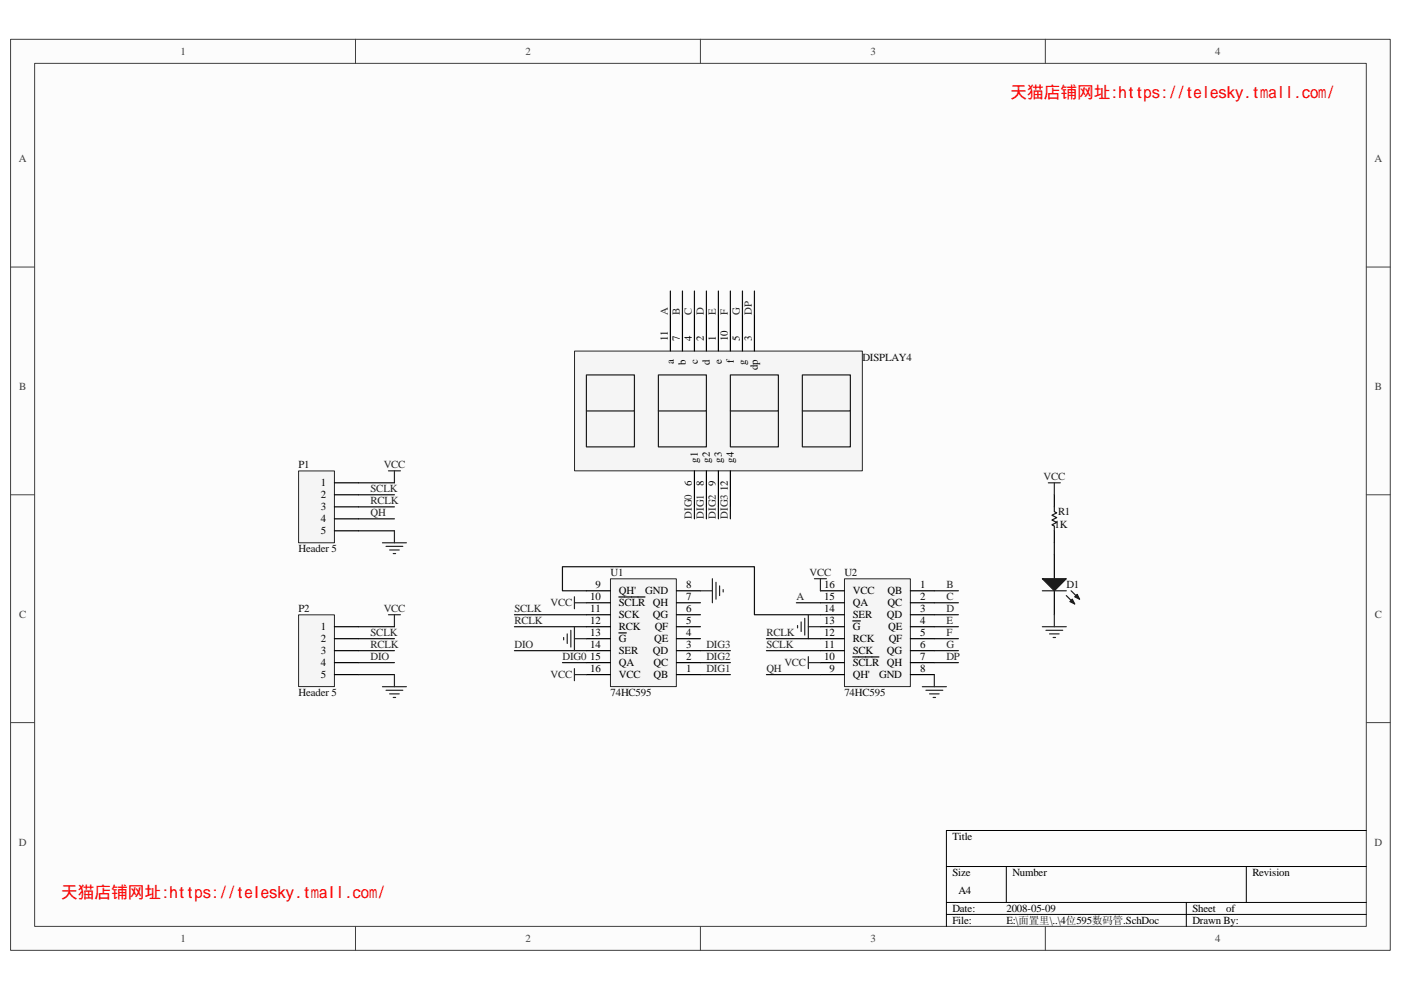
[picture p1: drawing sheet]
<svg xmlns="http://www.w3.org/2000/svg" width="297mm" height="210mm" viewBox="0 0 297 210" stroke-linecap="round" stroke-linejoin="round" font-family="sans-serif">
<path d="M2.3 8.4h292.5v193.2h-292.5z" fill="#fcfcfc"/>
<path d="M2.2 8.3h292.6v193.3h-292.6z" fill="none" stroke="#404040" stroke-width=".21"/>
<path d="M7.4 13.5h282.3v183h-282.3z" fill="#fcfcfc"/>
<g fill="none" stroke="#404040" stroke-width=".21">
<path d="M7.3 13.4h282.4v183.1h-282.4zM75.4 8.3v5.1M148.5 8.3v5.1M221.6 8.3v5.1M2.2 56.6h5.1M289.7 56.6h5.1M2.2 104.9h5.1M289.7 104.9h5.1M2.2 153.3h5.1M289.7 153.3h5.1M75.4 196.5v5.1M148.5 196.5v5.1"/>
<path d="M221.6 196.5v5.1"/>
</g>
<path d="M289.7 176.1h-89v20.4M200.7 183.8h89M200.7 191.4h89M200.7 194h89M213.4 183.8v7.6M251.5 191.4v5.1M264.2 183.8v7.6" fill="none" stroke="#000" stroke-width=".21"/>
<path d="M121.8 74.5h61v25.4h-61z" fill="#f5f5f5"/>
<path d="M121.8 74.5h61v25.4h-61z" fill="none" stroke="#262626" stroke-width=".21"/>
<path d="M124.3 79.5h10.2v7.7h-10.2zM139.6 79.5h10.2v7.7h-10.2zM154.9 79.5h10.1v7.7h-10.1zM170.1 79.5h10.2v7.7h-10.2zM124.3 87.2v7.6h10.2v-7.6M139.6 87.2v7.6h10.2v-7.6M154.9 87.2v7.6h10.1v-7.6M170.1 87.2v7.6h10.2v-7.6" fill="none" stroke="#1c1c1c" stroke-width=".25"/>
<path d="M142.1 66.8v7.6M144.7 66.8v7.6M147.2 66.8v7.6M149.8 66.8v7.6M152.3 66.8v7.6M154.9 66.8v7.6M157.4 66.8v7.6M160 66.8v7.6M147.2 99.9v7.6M149.8 99.9v7.6M152.3 99.9v7.6M154.9 99.9v7.6" fill="none" stroke="#000" stroke-width=".25"/>
<path d="M129.5 122.8h13.9v22.8h-13.9z" fill="#f5f5f5"/>
<path d="M129.4 122.8h14v22.8h-14z" fill="none" stroke="#262626" stroke-width=".21"/>
<g fill="none" stroke="#000" stroke-width=".25">
<path d="M124.3 138h5.1M124.3 135.5h5.1M124.3 132.9h5.1M124.3 130.4h5.1M124.3 127.8h5.1M124.3 125.3h5.1M131.2 126.6h5.6M131.2 134.2h1.6M143.4 138h5.1M143.4 135.5h5.1M143.4 132.9h5.1M143.4 130.4h5.1"/>
<path d="M143.4 127.8h5.1M143.4 125.3h5.1M124.3 143.1h5.1M124.3 140.5h5.1M143.4 143.1h5.1M143.4 140.5h5.1"/>
</g>
<path d="M179.1 122.8h13.9v22.8h-13.9z" fill="#f5f5f5"/>
<path d="M179 122.8h14v22.8h-14z" fill="none" stroke="#262626" stroke-width=".21"/>
<g fill="none" stroke="#000" stroke-width=".25">
<path d="M173.9 125.3h5.1M173.9 127.8h5.1M173.9 130.4h5.1M173.9 132.9h5.1M173.9 135.5h5.1M173.9 138h5.1M180.8 139.3h5.5M180.8 131.7h1.6M193 125.3h5.1M193 127.8h5.1M193 130.4h5.1M193 132.9h5.1"/>
<path d="M193 135.5h5.1M193 138h5.1M173.9 140.5h5.1M173.9 143.1h5.1M193 140.5h5.1M193 143.1h5.1"/>
</g>
<g fill="none" stroke="#0e0e0e" stroke-width=".25">
<path d="M142.1 61.7v5.1M144.7 61.7v5.1M147.2 61.7v5.1M149.8 61.7v5.1M152.3 61.7v5.1M154.9 61.7v5.1M157.4 61.7v5.1M160 61.7v5.1M147.2 107.5v2.5M149.8 107.5v2.5M152.3 107.5v2.5M154.9 107.5v2.5"/>
<path d="M109.1 138h15.2M109.1 132.9h15.2M109.1 130.4h15.2M124.3 125.3h-5.1v-5.1h40.8v10.2h13.9M148.5 138h6.4M162.5 138h11.4M162.5 135.5h11.4M168.8 127.8h5.1M198.1 138h5.1M198.1 132.9h5.1M198.1 130.4h5.1M198.1 127.8h5.1"/>
<path d="M198.1 125.3h5.1M198.1 135.5h5.1M119.2 140.5h5.1M148.5 140.5h6.4M148.5 143.1h6.4M162.5 143.1h11.4M198.1 140.5h5.1"/>
</g>
<g fill="none" stroke="#262626" stroke-width=".25">
<path d="M119.5 135.2v.5M120.3 134.5v2M121 133.7v3.5M121.8 126.6v2.5M121.8 132.9v5.1M121.8 127.8h2.5M121.8 135.5h2.5M148.5 125.3h2.5M151 122.7v5.1M151.8 123.5v3.6M152.6 124.3v2M153.3 125.1v.5"/>
<path d="M169.1 132.7v.5M169.9 131.9v2M170.6 131.1v3.6M171.4 130.4v5.1M171.4 139.3v2.5M171.4 132.9h2.5M172.7 122.7h2.5M173.9 122.7v2.6M121.8 141.8v2.6M121.8 143.1h2.5M171.4 140.5h2.5M195.6 145.6h5.1"/>
<path d="M196.3 146.4h3.6M197.1 147.2h2M197.8 147.9h.5M198.1 143.1v2.5"/>
</g>
<path d="M63.3 99.9h7.6v15.2h-7.6z" fill="#f5f5f5"/>
<path d="M63.3 99.9h7.6v15.2h-7.6z" fill="none" stroke="#262626" stroke-width=".21"/>
<path d="M70.9 102.4h5.1M70.9 104.9h5.1M70.9 107.5h5.1M70.9 110h5.1M70.9 112.6h5.1" fill="none" stroke="#000" stroke-width=".25"/>
<path d="M63.3 130.4h7.6v15.2h-7.6z" fill="#f5f5f5"/>
<path d="M63.3 130.4h7.6v15.2h-7.6z" fill="none" stroke="#262626" stroke-width=".21"/>
<path d="M223.5 104.9v2.6M223.5 112.6v2.5M223.5 117.7v5M70.9 132.9h5.1M70.9 135.5h5.1M70.9 138h5.1M223.5 125.3v5.1M70.9 140.5h5.1M70.9 143.1h5.1" fill="none" stroke="#000" stroke-width=".25"/>
<g fill="none" stroke="#262626" stroke-width=".25">
<path d="M82.4 99.9h2.5M83.6 99.9v2.5M81.1 115.1h5.1M81.8 115.9h3.6M82.6 116.6h2M83.4 117.4h.5M83.6 112.6v2.5M222.3 102.4h2.5M223.5 102.4v2.5M82.4 130.4h2.5M83.6 130.4v2.5M221 132.9h5.1"/>
<path d="M221.8 133.7h3.5M222.5 134.5h2.1M223.3 135.2h.5M223.5 130.4v2.5M81.1 145.6h5.1M81.8 146.4h3.6M82.6 147.2h2M83.4 147.9h.5M83.6 143.1v2.5"/>
</g>
<path d="M76 102.4h7.6M76 104.9h7.6M76 107.5h7.6M76 110h7.6M76 112.6h7.6M223.5 115.1v2.6M76 132.9h7.6M76 135.5h7.6M76 138h7.6M76 140.5h7.6M76 143.1h7.6" fill="none" stroke="#0e0e0e" stroke-width=".25"/>
<path d="M223.5 107.5v1l.5 .3-1 .5 1 .5-1 .5 1 .5-1 .5 .5 .3v1M221 125.3h5.1M226.1 126.3l1.8 1.8M227.1 125.3l1.8 1.8" fill="none" stroke="#1c1c1c" stroke-width=".25"/>
<g fill="#1c1c1c" stroke="#1c1c1c" stroke-width=".25">
<path d="M221 122.7h5.1l-2.6 2.6z"/>
<path d="M226.8 127.6l.5-.5 .6 1z"/>
<path d="M227.9 126.6l.5-.5 .5 1z"/>
</g>
<g font-size="3.5" fill="#f00">
<text x="214.2" y="20.7">天猫店铺网址:https://telesky.tmall.com/</text>
<text x="13" y="190.5">天猫店铺网址:https://telesky.tmall.com/</text>
</g>
<g font-size="2.3" fill="#404040">
<text x="38.3" y="11.6">1</text>
<text x="111.4" y="11.6">2</text>
<text x="184.5" y="11.6">3</text>
<text x="257.7" y="11.6">4</text>
<text x="4" y="34.5">A</text>
<text x="291.4" y="34.5">A</text>
<text x="4" y="82.8">B</text>
<text x="291.5" y="82.8">B</text>
<text x="4" y="131.1">C</text>
<text x="291.5" y="131.1">C</text>
<text x="4" y="179.4">D</text>
<text x="291.4" y="179.4">D</text>
<text x="38.3" y="199.8">1</text>
<text x="111.4" y="199.8">2</text>
<text x="184.5" y="199.8">3</text>
<text x="257.7" y="199.8">4</text>
</g>
<g font-size="2.3" fill="#262626">
<text x="141.6" y="66.8" transform="rotate(-90 141.6 66.8)">A</text>
<text x="144.1" y="66.8" transform="rotate(-90 144.1 66.8)">B</text>
<text x="146.7" y="66.8" transform="rotate(-90 146.7 66.8)">C</text>
<text x="149.2" y="66.8" transform="rotate(-90 149.2 66.8)">D</text>
<text x="151.8" y="66.8" transform="rotate(-90 151.8 66.8)">E</text>
<text x="154.3" y="66.8" transform="rotate(-90 154.3 66.8)">F</text>
<text x="156.9" y="66.8" transform="rotate(-90 156.9 66.8)">G</text>
<text x="159.4" y="66.8" transform="rotate(-90 159.4 66.8)">DP</text>
<text x="81.4" y="99.4">VCC</text>
<text x="221.3" y="101.9">VCC</text>
<text x="78.5" y="104.4">SCLK</text>
<text x="78.5" y="107">RCLK</text>
<text x="78.5" y="109.5">QH</text>
<text x="146.7" y="110" transform="rotate(-90 146.7 110)">DIG0</text>
<text x="149.2" y="110" transform="rotate(-90 149.2 110)">DIG1</text>
<text x="151.8" y="110" transform="rotate(-90 151.8 110)">DIG2</text>
<text x="154.3" y="110" transform="rotate(-90 154.3 110)">DIG3</text>
<text x="171.7" y="122.2">VCC</text>
<text x="200.7" y="124.8">B</text>
<text x="81.4" y="129.9">VCC</text>
<text x="109.1" y="129.9">SCLK</text>
<text x="116.7" y="128.6">VCC</text>
<text x="168.9" y="127.3">A</text>
<text x="200.7" y="127.3">C</text>
<text x="200.7" y="129.9">D</text>
<text x="78.5" y="135">SCLK</text>
<text x="78.5" y="137.5">RCLK</text>
<text x="109.1" y="137.5">DIO</text>
<text x="109.1" y="132.4">RCLK</text>
<text x="149.8" y="137.5">DIG3</text>
<text x="162.5" y="135">RCLK</text>
<text x="162.5" y="137.5">SCLK</text>
<text x="200.7" y="132.4">E</text>
<text x="200.7" y="135">F</text>
<text x="200.7" y="137.5">G</text>
<text x="78.5" y="140">DIO</text>
<text x="116.7" y="143.8">VCC</text>
<text x="119.2" y="140">DIG0</text>
<text x="149.8" y="142.6">DIG1</text>
<text x="149.8" y="140">DIG2</text>
<text x="162.5" y="142.6">QH</text>
<text x="166.3" y="141.3">VCC</text>
<text x="200.7" y="140">DP</text>
</g>
<g font-size="2.3">
<text x="141.6" y="72.4" transform="rotate(-90 141.6 72.4)">11</text>
<text x="142.9" y="77.3" transform="rotate(-90 142.9 77.3)">a</text>
<text x="144.1" y="72.4" transform="rotate(-90 144.1 72.4)">7</text>
<text x="145.4" y="77.4" transform="rotate(-90 145.4 77.4)">b</text>
<text x="146.7" y="72.4" transform="rotate(-90 146.7 72.4)">4</text>
<text x="148" y="77.3" transform="rotate(-90 148 77.3)">c</text>
<text x="149.2" y="72.4" transform="rotate(-90 149.2 72.4)">2</text>
<text x="150.5" y="77.4" transform="rotate(-90 150.5 77.4)">d</text>
<text x="151.8" y="72.4" transform="rotate(-90 151.8 72.4)">1</text>
<text x="153.1" y="77.3" transform="rotate(-90 153.1 77.3)">e</text>
<text x="154.3" y="72.4" transform="rotate(-90 154.3 72.4)">10</text>
<text x="155.6" y="77" transform="rotate(-90 155.6 77)">f</text>
<text x="156.9" y="72.4" transform="rotate(-90 156.9 72.4)">5</text>
<text x="158.1" y="77.4" transform="rotate(-90 158.1 77.4)">g</text>
<text x="159.4" y="72.4" transform="rotate(-90 159.4 72.4)">3</text>
<text x="160.7" y="78.5" transform="rotate(-90 160.7 78.5)">dp</text>
<text x="148" y="98.1" transform="rotate(-90 148 98.1)">g1</text>
<text x="150.5" y="98.1" transform="rotate(-90 150.5 98.1)">g2</text>
<text x="153.1" y="98.1" transform="rotate(-90 153.1 98.1)">g3</text>
<text x="155.6" y="98.1" transform="rotate(-90 155.6 98.1)">g4</text>
<text x="68" y="103.2">1</text>
<text x="68" y="105.7">2</text>
<text x="146.7" y="103.1" transform="rotate(-90 146.7 103.1)">6</text>
<text x="149.2" y="103.1" transform="rotate(-90 149.2 103.1)">8</text>
<text x="151.8" y="103.1" transform="rotate(-90 151.8 103.1)">9</text>
<text x="154.3" y="104.2" transform="rotate(-90 154.3 104.2)">12</text>
<text x="68" y="108.2">3</text>
<text x="68" y="110.8">4</text>
<text x="68" y="113.3">5</text>
<text x="126.3" y="124.8">9</text>
<text x="145.5" y="124.8">8</text>
<text x="174.8" y="124.8">16</text>
<text x="195.1" y="124.8">1</text>
<text x="125.2" y="127.3">10</text>
<text x="125.2" y="129.9">11</text>
<text x="131.2" y="126">QH'</text>
<text x="131.2" y="128.6">SCLR</text>
<text x="131.2" y="131.1">SCK</text>
<text x="136.8" y="126">GND</text>
<text x="138.4" y="131.1">QG</text>
<text x="138.4" y="128.6">QH</text>
<text x="145.5" y="129.9">6</text>
<text x="145.5" y="127.3">7</text>
<text x="174.8" y="129.9">14</text>
<text x="174.8" y="127.3">15</text>
<text x="180.8" y="131.1">SER</text>
<text x="180.8" y="128.6">QA</text>
<text x="180.8" y="126">VCC</text>
<text x="188" y="131.1">QD</text>
<text x="188.2" y="126">QB</text>
<text x="188.2" y="128.6">QC</text>
<text x="195.1" y="129.9">3</text>
<text x="195.1" y="127.3">2</text>
<text x="68" y="133.7">1</text>
<text x="68" y="136.2">2</text>
<text x="125.2" y="132.4">12</text>
<text x="125.2" y="135">13</text>
<text x="125.2" y="137.5">14</text>
<text x="131.2" y="133.7">RCK</text>
<text x="131.2" y="136.2">G</text>
<text x="138.7" y="136.2">QE</text>
<text x="138.8" y="133.7">QF</text>
<text x="145.5" y="137.5">3</text>
<text x="145.5" y="135">4</text>
<text x="145.5" y="132.4">5</text>
<text x="174.8" y="137.5">11</text>
<text x="174.8" y="135">12</text>
<text x="174.8" y="132.4">13</text>
<text x="180.8" y="136.2">RCK</text>
<text x="180.8" y="133.7">G</text>
<text x="188.3" y="133.7">QE</text>
<text x="188.4" y="136.2">QF</text>
<text x="195.1" y="137.5">6</text>
<text x="195.1" y="132.4">4</text>
<text x="195.1" y="135">5</text>
<text x="68" y="138.8">3</text>
<text x="68" y="141.3">4</text>
<text x="68" y="143.8">5</text>
<text x="125.2" y="140">15</text>
<text x="125.2" y="142.6">16</text>
<text x="131.2" y="138.8">SER</text>
<text x="131.2" y="141.3">QA</text>
<text x="131.2" y="143.8">VCC</text>
<text x="138.4" y="138.8">QD</text>
<text x="138.6" y="143.8">QB</text>
<text x="138.6" y="141.3">QC</text>
<text x="145.5" y="142.6">1</text>
<text x="145.5" y="140">2</text>
<text x="174.8" y="140">10</text>
<text x="175.9" y="142.6">9</text>
<text x="180.8" y="143.8">QH'</text>
<text x="180.8" y="141.3">SCLR</text>
<text x="180.8" y="138.8">SCK</text>
<text x="186.4" y="143.8">GND</text>
<text x="188" y="138.8">QG</text>
<text x="188" y="141.3">QH</text>
<text x="195.1" y="140">7</text>
<text x="195.1" y="142.6">8</text>
<text x="201.9" y="178.1">Title</text>
<text x="201.9" y="185.8">Size</text>
<text x="214.6" y="185.8">Number</text>
<text x="265.5" y="185.8">Revision</text>
<text x="203.2" y="189.6">A4</text>
<text x="201.9" y="193.4">Date:</text>
<text x="201.9" y="195.9">File:</text>
<text x="213.4" y="193.4">2008-05-09</text>
<text x="213.4" y="195.9">E:\面置里\..\4位595数码管.SchDoc</text>
<text x="252.8" y="195.9">Drawn By:</text>
<text x="252.8" y="193.4">Sheet</text>
<text x="259.9" y="193.4">of</text>
</g>
<g font-size="2.3" fill="#0e0e0e">
<text x="182.9" y="76.5">DISPLAY4</text>
<text x="63.3" y="99.4">P1</text>
<text x="223.6" y="112.1">1K</text>
<text x="224.3" y="109.3">R1</text>
<text x="63.3" y="117.2">Header 5</text>
<text x="129.4" y="122.2">U1</text>
<text x="179" y="122.2">U2</text>
<text x="226.1" y="124.8">D1</text>
<text x="63.3" y="129.9">P2</text>
<text x="63.3" y="147.7">Header 5</text>
<text x="129.4" y="147.7">74HC595</text>
<text x="179" y="147.7">74HC595</text>
</g>
</svg>
